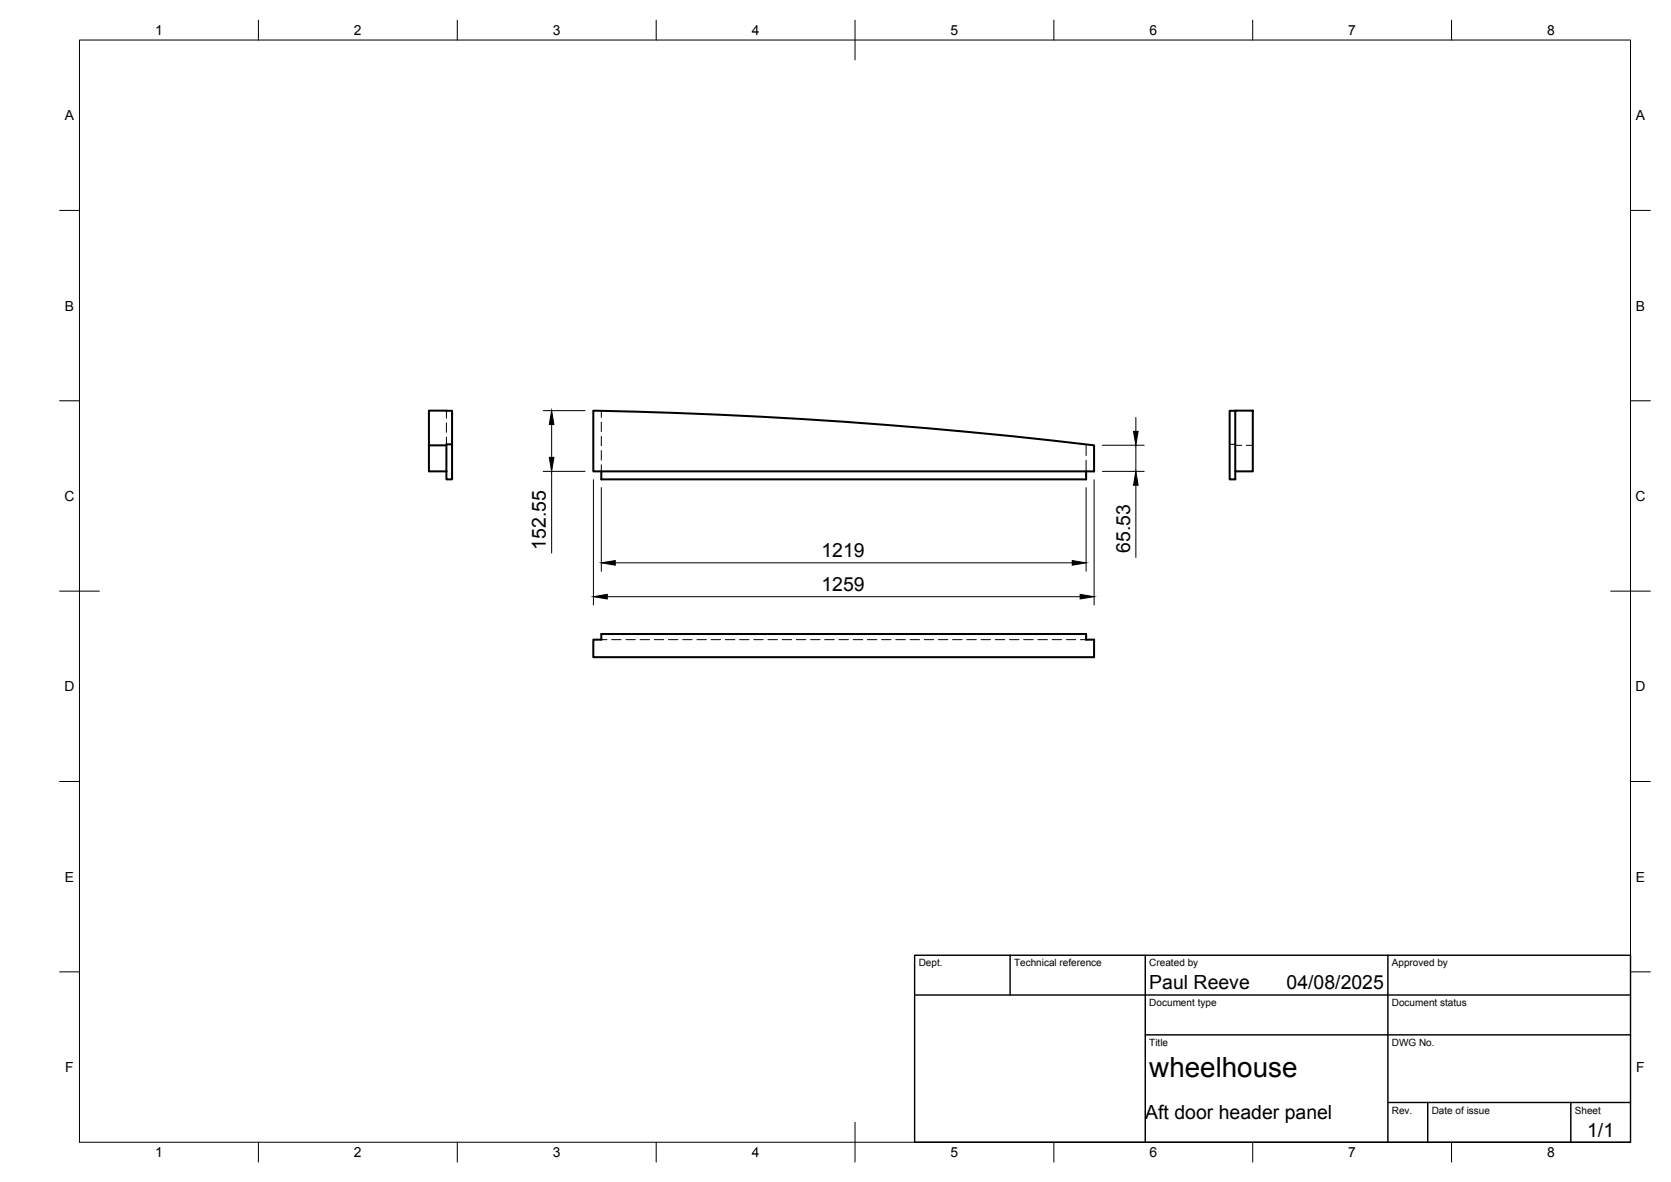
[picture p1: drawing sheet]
<svg xmlns="http://www.w3.org/2000/svg" width="420mm" height="297mm" viewBox="0 0 420 297" stroke-linecap="round" stroke-linejoin="round" font-family="sans-serif">
<!-- layer: Visible -->
<path d="M107.8 111.9v6.6h4.4M112.2 111.7h1.5v8.8h-1.5zM113.7 111.7v-8.5h-5.9v8.7h4.4M149.2 103.2a1268.7 1268.7 0 0 1 125.9 8.7v6.6h-125.9zM151.2 118.5v2h121.9v-2M310.6 103.2h-1.4v17.3h1.4v-2M310.6 103.2h4.4v15.3h-4.4zM149.2 160.7h2v-1.4h121.9v1.4h2v4.4h-125.9z" fill="none" stroke="#000" stroke-width=".51"/>
<!-- layer: Hidden -->
<g fill="none" stroke="#000" stroke-width=".25">
<path d="M112.2 103.2v1.9M112.2 106.3v2.3M112.2 109.8v1.9M151.2 103.2v1.7M151.2 106.1v2.4M151.2 109.7v2.3M151.2 113.2v2.4M151.2 116.8v1.7M273.1 111.7v2.8M273.1 115.7v2.8M309.2 111.7h1.4M310.6 111.9h1.6"/>
<path d="M313.4 111.9h1.6M151.2 160.7h1.4M153.8 160.7h2.4M157.4 160.7h2.3M160.9 160.7h2.4M164.5 160.7h2.4M168.1 160.7h2.4M171.7 160.7h2.3M175.2 160.7h2.4M178.8 160.7h2.4M182.4 160.7h2.4M185.9 160.7h2.4"/>
<path d="M189.5 160.7h2.4M193.1 160.7h2.4M196.7 160.7h2.4M200.2 160.7h2.4M203.8 160.7h2.4M207.4 160.7h2.4M210.9 160.7h2.4M214.5 160.7h2.4M218.1 160.7h2.4M221.7 160.7h2.3M225.2 160.7h2.4M228.8 160.7h2.4"/>
<path d="M232.4 160.7h2.4M236 160.7h2.3M239.5 160.7h2.4M243.1 160.7h2.4M246.7 160.7h2.3M250.3 160.7h2.3M253.8 160.7h2.4M257.4 160.7h2.4M261 160.7h2.4M264.5 160.7h2.4M268.1 160.7h2.4M271.7 160.7h1.4"/>
</g>
<!-- layer: BORDER -->
<g fill="none" stroke="#000" stroke-width=".25">
<path d="M20 10.1h390v276.9h-390zM65 5.1v5M115 5.1v5M165 5.1v5M215 5.1v10M265 5.1v5M315 5.1v5M365 5.1v5M15 52.9h5M410 52.9h5M15 100.7h5M410 100.7h5"/>
<path d="M15 148.6h10M405 148.6h10M15 196.4h5M410 196.4h5M15 244.2h5M410 244.2h5M65 287v5M115 287v5M165 287v5M215 282.1v9.9M265 287v5M315 287v5"/>
<path d="M365 287v5"/>
</g>
<!-- layer: TITLEBLOCK -->
<path d="M230 240.1h180v46.9h-180zM230 250h180M254 240.1v9.9M288 240.1v46.9M349 240.1v46.9M288 260.1h122M349 277.1h61M359 277.1v9.9M395 277.1v9.9" fill="none" stroke="#000" stroke-width=".36"/>
<!-- layer: FD_Dimensions -->
<g fill="none" stroke="#000" stroke-width=".25">
<path d="M136.6 103.2h10.5M136.6 118.5h10.5M138.7 106.7v8.2M138.7 118.5v20.5M277.2 118.5h10.5M277.2 111.9h10.5M285.6 104.9v3.5M285.6 111.9v6.6M149.2 120.6v31.4M151.2 122.5v21.1M273.1 122.5v21.1M275.1 120.6v31.4"/>
<path d="M285.6 121.9v18.2M152.7 150h118.9M154.7 141.4h114.9"/>
</g>
<path d="M138.7 103.2l.6 3.5h-1.2zM138.1 114.9h1.2l-.6 3.6zM285 108.4h1.2l-.6 3.5zM285.6 118.5l.6 3.4h-1.2zM149.2 150l3.5-.6v1.1zM151.2 141.4l3.5-.5v1.1zM269.6 140.9l3.5 .5-3.5 .6zM271.6 149.4l3.5 .6-3.5 .5z" fill="#000" stroke="#000" stroke-width=".25"/>
<text font-size="7" x="289" y="270.6">wheelhouse</text>
<g font-size="4.9">
<text x="137.2" y="138.1" transform="rotate(-90 137.2 138.1)">152.55</text>
<text x="206.5" y="140">1219</text>
<text x="284.1" y="138.9" transform="rotate(-90 284.1 138.9)">65.53</text>
<text x="206.5" y="148.5">1259</text>
<text x="289" y="248.5">Paul Reeve</text>
<text x="323.5" y="248.5">04/08/2025</text>
<text x="288" y="281.1">Aft door header panel</text>
<text x="399.1" y="285.7">1/1</text>
</g>
<g font-size="3.5">
<text x="39" y="8.8">1</text>
<text x="89" y="8.8">2</text>
<text x="139" y="8.8">3</text>
<text x="189" y="8.8">4</text>
<text x="239" y="8.8">5</text>
<text x="289" y="8.8">6</text>
<text x="339" y="8.8">7</text>
<text x="389" y="8.8">8</text>
<text x="16.3" y="30.2">A</text>
<text x="411.3" y="30.2">A</text>
<text x="16.3" y="78">B</text>
<text x="411.3" y="78">B</text>
<text x="16.2" y="125.9">C</text>
<text x="411.2" y="125.9">C</text>
<text x="16.2" y="173.7">D</text>
<text x="411.2" y="173.7">D</text>
<text x="16.3" y="221.6">E</text>
<text x="411.3" y="221.6">E</text>
<text x="16.4" y="269.4">F</text>
<text x="411.4" y="269.4">F</text>
<text x="39" y="290.8">1</text>
<text x="89" y="290.8">2</text>
<text x="139" y="290.8">3</text>
<text x="189" y="290.8">4</text>
<text x="239" y="290.8">5</text>
<text x="289" y="290.8">6</text>
<text x="339" y="290.8">7</text>
<text x="389" y="290.8">8</text>
</g>
<g font-size="2.5">
<text x="231" y="242.9">Dept.</text>
<text x="255" y="242.9">Technical reference</text>
<text x="289" y="242.9">Created by</text>
<text x="350" y="242.9">Approved by</text>
<text x="289" y="252.8">Document type</text>
<text x="350" y="252.8">Document status</text>
<text x="289" y="262.9">Title</text>
<text x="350" y="262.9">DWG No.</text>
<text x="350" y="279.9">Rev.</text>
<text x="360" y="279.9">Date of issue</text>
<text x="396" y="279.9">Sheet</text>
</g>
</svg>
